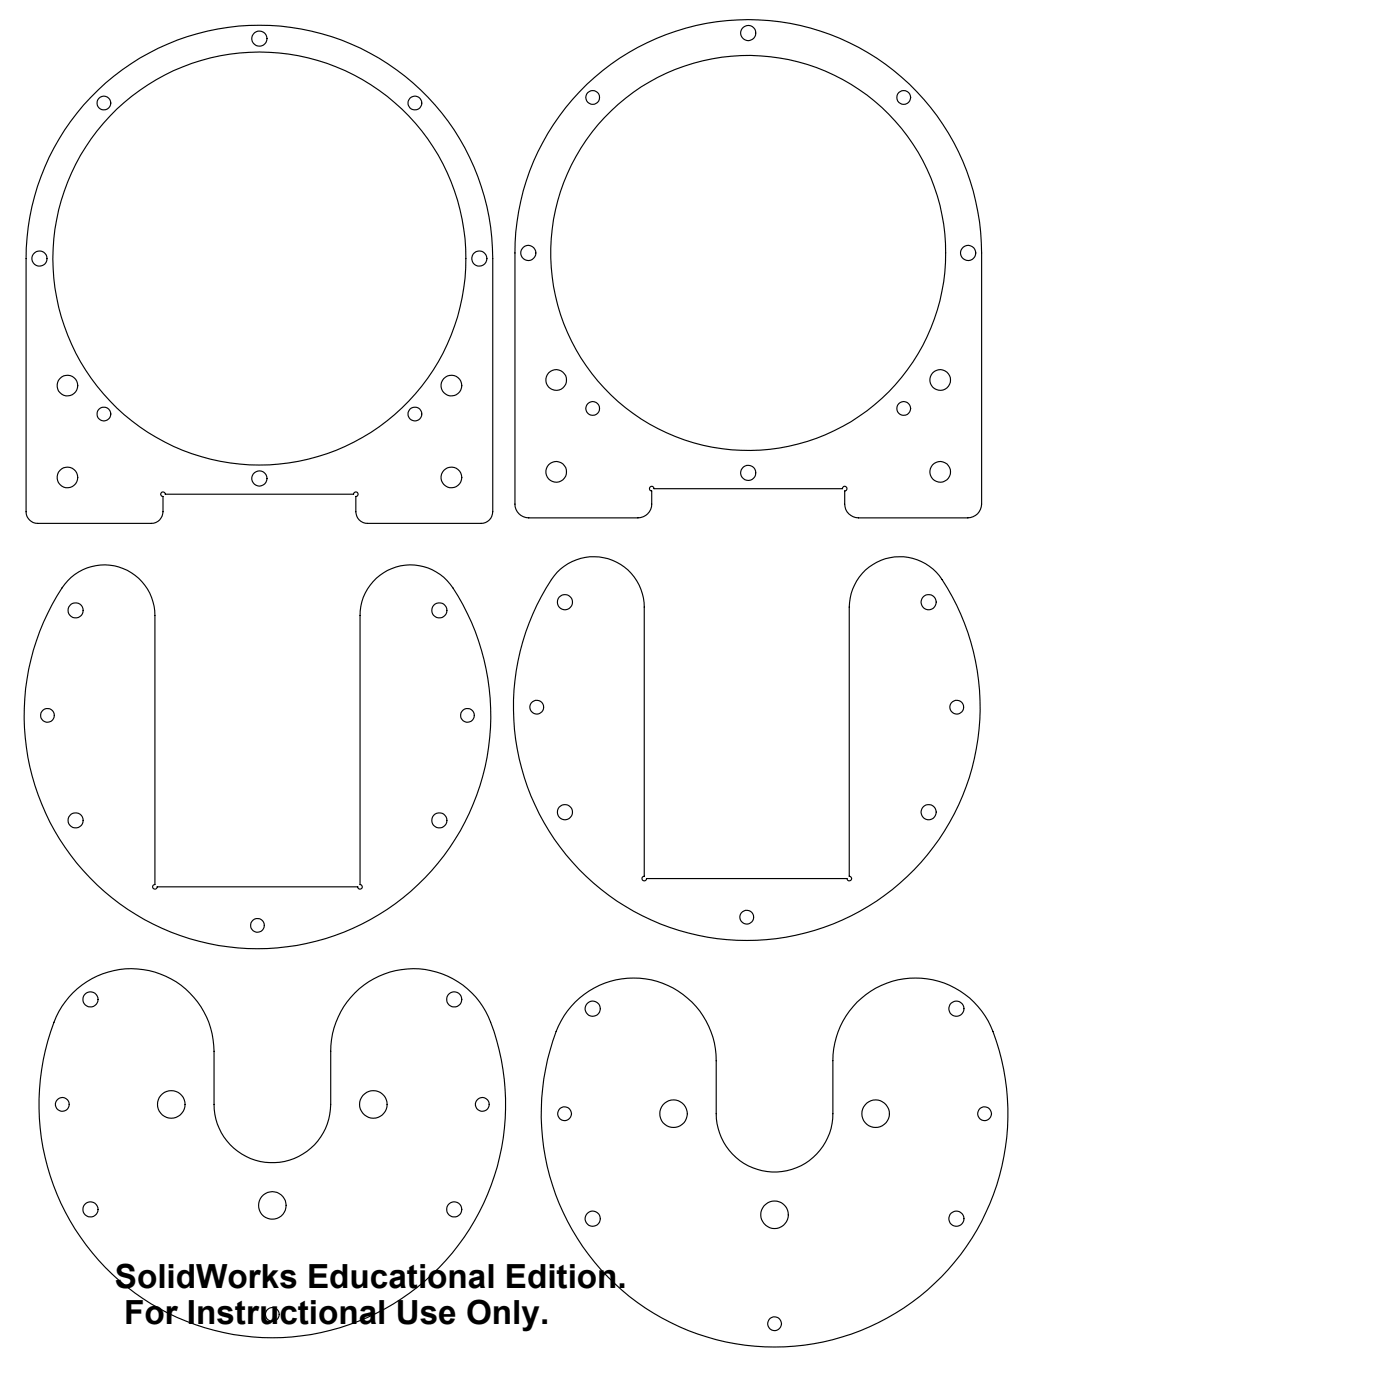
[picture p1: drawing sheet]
<svg xmlns="http://www.w3.org/2000/svg" width="305mm" height="305mm" viewBox="0 0 305 305" stroke-linecap="round" stroke-linejoin="round" font-family="sans-serif">
<g fill="none" stroke="#000" stroke-width=".25">
<path d="M127.8 18.3a50.8 50.8 0 0 1 55.1-9.9 50.8 50.8 0 0 1 30.8 46.7v54.6a3 3 0 0 1-3 3h-23.8a3 3 0 0 1-3-3v-2.8a.5 .5 0 0 0 .5-.5 .5 .5 0 0 0-.5-.5 .5 .5 0 0 0-.5 .5h-41a.5 .5 0 0 0-.5-.5 .5 .5 0 0 0-.5 .5 .5 .5 0 0 0 .5 .5v2.8a3 3 0 0 1-3 3h-23.8a3 3 0 0 1-3-3v-54.6a50.6 50.6 0 0 1 15.7-36.8zM19.8 21.2a50.8 50.8 0 0 1 55.6-12.1 50.8 50.8 0 0 1 31.9 47.2v55.1a2.53 2.53 0 0 1-2.6 2.5h-24.7a2.53 2.53 0 0 1-2.5-2.5v-3.3a.5 .5 0 0 0 .5-.5 .5 .5 0 0 0-.5-.5 .5 .5 0 0 0-.5 .5h-41a.5 .5 0 0 0-.5-.5 .5 .5 0 0 0-.5 .5 .5 .5 0 0 0 .5 .5v3.3a2.53 2.53 0 0 1-2.6 2.5h-24.7a2.53 2.53 0 0 1-2.5-2.5v-55.1a50.9 50.9 0 0 1 14.1-35.1zM14.8 126.4a11 11 0 0 1 12-2.6 11 11 0 0 1 6.9 10.2v58.6a.5 .5 0 0 0-.5 .5 .5 .5 0 0 0 .5 .5 .5 .5 0 0 0 .5-.5h43.7a.49 .49 0 0 0 .5 .5 .49 .49 0 0 0 .5-.5 .49 .49 0 0 0-.5-.5v-58.6a11 11 0 0 1 7.9-10.6 11 11 0 0 1 12.3 4.6 50.8 50.8 0 0 1-43 78.5 50.8 50.8 0 0 1-41.5-79.3zM121.3 124.6a11 11 0 0 1 12-2.6 11 11 0 0 1 7 10.2v58.6a.5 .5 0 0 0-.5 .5 .5 .5 0 0 0 .5 .5 .5 .5 0 0 0 .5-.5h43.6a.5 .5 0 0 0 .5 .5 .5 .5 0 0 0 .5-.5 .5 .5 0 0 0-.5-.5v-58.6a11 11 0 0 1 7.9-10.6 11 11 0 0 1 12.3 4.6 50.8 50.8 0 0 1-43 78.5 50.8 50.8 0 0 1-41.4-79.3zM15.9 216.1a18 18 0 0 1 19.6-3.8 18 18 0 0 1 11.1 16.6v11.6a12.7 12.7 0 0 0 12.7 12.6 12.7 12.7 0 0 0 12.7-12.6v-11.6a18 18 0 0 1 15.9-17.9 18 18 0 0 1 19.7 13.6 50.8 50.8 0 0 1-50 66.6 50.8 50.8 0 0 1-45.4-69.8 17.8 17.8 0 0 1 3.7-5.3zM125.2 218.2a18 18 0 0 1 19.6-3.9 18 18 0 0 1 11.1 16.6v11.6a12.7 12.7 0 0 0 12.7 12.7 12.7 12.7 0 0 0 12.7-12.7v-11.6a18 18 0 0 1 15.9-17.8 18 18 0 0 1 19.7 13.5 50.8 50.8 0 0 1-49.9 66.6 50.8 50.8 0 0 1-45.4-69.8 17.8 17.8 0 0 1 3.6-5.2z"/>
<circle cx="56.5" cy="8.4" r="1.65"/>
<circle cx="162.9" cy="7.2" r="1.64"/>
<circle cx="22.6" cy="22.4" r="1.51"/>
<circle cx="90.3" cy="22.4" r="1.51"/>
<circle cx="129" cy="21.2" r="1.48"/>
<circle cx="196.8" cy="21.2" r="1.5"/>
<circle cx="8.6" cy="56.3" r="1.65"/>
<circle cx="56.5" cy="56.3" r="44.9"/>
<circle cx="104.3" cy="56.3" r="1.66"/>
<circle cx="115" cy="55.1" r="1.64"/>
<circle cx="162.9" cy="55.1" r="43"/>
<circle cx="210.8" cy="55.1" r="1.65"/>
<circle cx="14.7" cy="83.9" r="2.26"/>
<circle cx="22.6" cy="90.1" r="1.51"/>
<circle cx="90.3" cy="90.1" r="1.51"/>
<circle cx="98.3" cy="84" r="2.26"/>
<circle cx="121.1" cy="82.7" r="2.24"/>
<circle cx="129" cy="88.9" r="1.49"/>
<circle cx="196.8" cy="88.9" r="1.51"/>
<circle cx="204.7" cy="82.7" r="2.24"/>
<circle cx="14.7" cy="103.9" r="2.26"/>
<circle cx="56.5" cy="104.2" r="1.65"/>
<circle cx="98.3" cy="104" r="2.26"/>
<circle cx="121.1" cy="102.7" r="2.24"/>
<circle cx="162.9" cy="102.9" r="1.64"/>
<circle cx="204.7" cy="102.7" r="2.24"/>
<circle cx="16.5" cy="132.9" r="1.64"/>
<circle cx="95.7" cy="132.9" r="1.64"/>
<circle cx="123" cy="131.1" r="1.65"/>
<circle cx="202.2" cy="131.1" r="1.67"/>
<circle cx="10.3" cy="155.7" r="1.5"/>
<circle cx="101.8" cy="155.7" r="1.5"/>
<circle cx="116.9" cy="154" r="1.49"/>
<circle cx="208.3" cy="154" r="1.49"/>
<circle cx="16.5" cy="178.6" r="1.64"/>
<circle cx="95.7" cy="178.6" r="1.64"/>
<circle cx="123" cy="176.8" r="1.65"/>
<circle cx="202.2" cy="176.8" r="1.67"/>
<circle cx="162.6" cy="199.7" r="1.49"/>
<circle cx="19.7" cy="217.6" r="1.65"/>
<circle cx="56" cy="201.5" r="1.5"/>
<circle cx="98.9" cy="217.6" r="1.65"/>
<circle cx="129" cy="219.6" r="1.66"/>
<circle cx="208.2" cy="219.6" r="1.65"/>
<circle cx="13.6" cy="240.4" r="1.5"/>
<circle cx="37.3" cy="240.4" r="3"/>
<circle cx="81.3" cy="240.4" r="2.99"/>
<circle cx="105" cy="240.4" r="1.5"/>
<circle cx="122.9" cy="242.5" r="1.5"/>
<circle cx="146.6" cy="242.5" r="3"/>
<circle cx="190.6" cy="242.5" r="3"/>
<circle cx="214.4" cy="242.5" r="1.5"/>
<circle cx="19.7" cy="263.3" r="1.65"/>
<circle cx="59.3" cy="262.4" r="3"/>
<circle cx="98.9" cy="263.3" r="1.65"/>
<circle cx="129" cy="265.3" r="1.66"/>
<circle cx="168.6" cy="264.5" r="2.99"/>
<circle cx="208.2" cy="265.3" r="1.65"/>
<circle cx="59.3" cy="286.2" r="1.5"/>
<circle cx="168.6" cy="288.2" r="1.5"/>
</g>
<g font-size="7.2">
<text x="25" y="280.3">SolidWorks Educational Edition.</text>
<text x="27" y="288.2">For Instructional Use Only.</text>
</g>
</svg>
